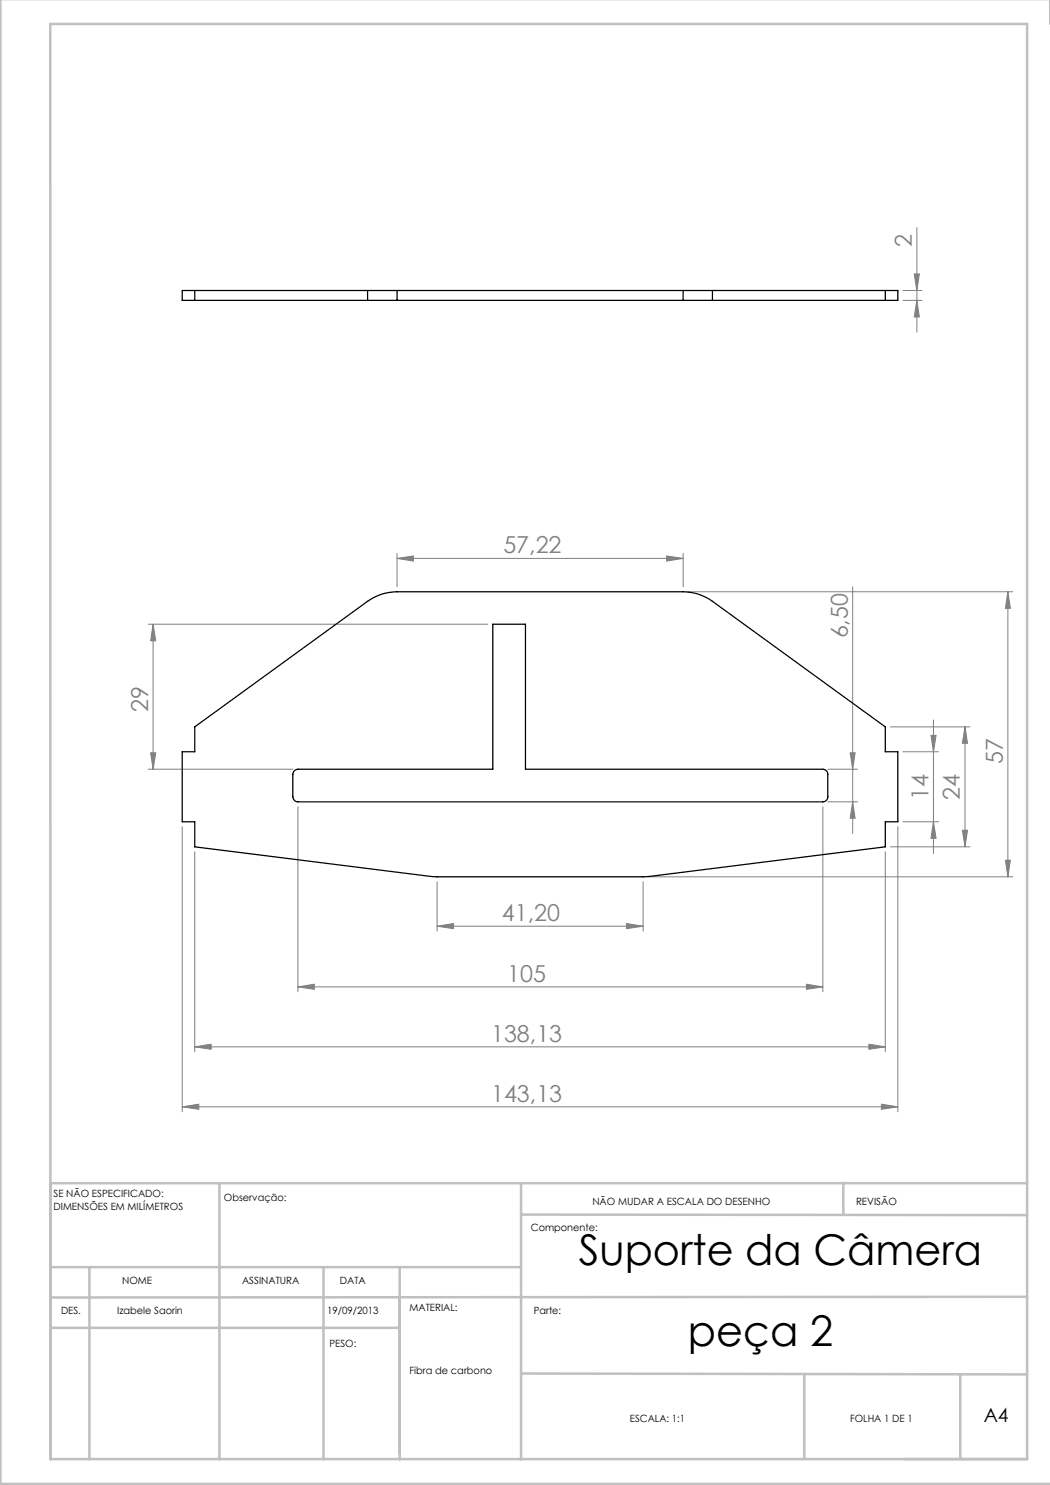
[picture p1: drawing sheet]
<svg xmlns="http://www.w3.org/2000/svg" width="210mm" height="297mm" viewBox="0 0 210 297" stroke-linecap="round" stroke-linejoin="round" font-family="sans-serif">
<g fill="none" stroke="#808080" stroke-width=".2">
<path d="M180.6 58.1h3.8M182.8 54.8h1.1l-.5 3.3zM183.4 45.5v20.9M180.6 60.1h3.8M183.4 60.1l.5 3.3h-1.1zM79.4 111.7l3.3-.5v1zM79.4 110.7v6.7M79.4 111.7h57.2M133.3 111.2l3.3 .5-3.3 .5zM136.6 110.7v6.7M137.6 118.4h65M170.5 117.4v49.3"/>
<path d="M201.6 118.4l.5 3.3h-1zM201.6 118.4v57M29.6 124.8h68M30.6 124.8v29M30.6 124.8l.6 3.4h-1.1zM29.6 153.8h29M30.1 150.6h1.1l-.6 3.2zM165.6 153.8h5.9M170 150.6h1l-.5 3.2zM178.1 145.4h15.9M180.6 150.4h7.1M186.2 147.1h1l-.5 3.3z"/>
<path d="M186.7 144v26.7M193 145.4l.5 3.3h-1zM193 145.4v24M36.4 165.3v57.1M38.9 170.4v40M59.6 161.4v37M87.4 176.4v9.8M128.6 176.4v9.8M129.6 175.4h73M164.6 161.4v37M165.6 160.4h5.9M170.5 160.4l.5 3.3h-1z"/>
<path d="M177.1 170.4v40M178.1 169.4h15.9M179.6 165.3v57.1M180.6 164.4h7.1M186.7 164.4l.5 3.3h-1zM192.5 166h1l-.5 3.4zM201.1 172h1l-.5 3.4zM59.6 197.4l3.3-.6v1.1zM59.6 197.4h105M87.4 185.2l3.3-.5v1zM87.4 185.2h41.2M125.3 184.7l3.3 .5-3.3 .5z"/>
<path d="M161.3 196.8l3.3 .6-3.3 .5zM38.9 209.4l3.3-.6v1.1zM38.9 209.4h138.2M173.8 208.8l3.3 .6-3.3 .5zM36.4 221.4l3.4-.6v1.1zM36.4 221.4h143.2M176.3 220.8l3.3 .6-3.3 .5z"/>
</g>
<g fill="none" stroke="#c0c0c0" stroke-width=".5">
<path d="M.1 -.1v296.9h210M210 0v4.8M10.1 4.8h195.3v287h-195.3zM43.9 236.6v55.3M104.2 236.6v55.3M168.7 236.6v6.3M205.4 236.6h-195.3v55.3M10.1 253.4h94.1M17.9 253.6v38.3M64.7 253.6v38.3M79.9 253.4v38.5M104.2 242.9l101.2 .1"/>
<path d="M205.4 259.4l-195.3 .1M10.1 265.6h69.8M104.2 274.7l101.2 .2M160.9 274.8v17M192.1 274.8v17"/>
</g>
<g fill="#808080">
<path d="M125.3 184.7l3.3 .5-3.3 .5zM87.4 185.2l3.3-.5v1z"/>
<path d="M36.4 221.4l3.4-.6v1.1zM176.3 220.8l3.3 .6-3.3 .5zM38.9 209.4l3.3-.6v1.1zM173.8 208.8l3.3 .6-3.3 .5z"/>
<path d="M161.3 196.8l3.3 .6-3.3 .5zM59.6 197.4l3.3-.6v1.1z"/>
<path d="M192.5 166h1l-.5 3.4zM193 145.4l.5 3.3h-1zM186.7 164.4l.5 3.3h-1zM186.2 147.1h1l-.5 3.3z"/>
<path d="M30.1 150.6h1.1l-.6 3.2zM30.6 124.8l.6 3.4h-1.1z"/>
<path d="M182.8 54.8h1.1l-.5 3.3zM183.4 60.1l.5 3.3h-1.1zM170 150.6h1l-.5 3.2zM170.5 160.4l.5 3.3h-1zM201.6 118.4l.5 3.3h-1zM201.1 172h1l-.5 3.4z"/>
<path d="M79.4 111.7l3.3-.5v1zM133.3 111.2l3.3 .5-3.3 .5z"/>
</g>
<g fill="none" stroke="#000" stroke-width=".25">
<path d="M38.9 58.1v2M73.5 58.1h5.9M73.5 58.1v2M73.5 58.1h-37.1v2h37.1M79.4 58.1v2M79.4 58.1h57.2M136.6 58.1h5.9M136.6 58.1v2M142.5 58.1h37.1v2h-37.1M142.5 58.1v2M177.1 58.1v2M73.5 60.1h5.9"/>
<path d="M79.4 60.1h57.2M136.6 60.1h5.9M38.9 145.4l34.6-25.1a10.1 10.1 0 0 1 5.9-1.9h57.2a10.1 10.1 0 0 1 5.9 1.9l34.6 25.1v5h2.5v14h-2.5v5l-48 6h-42.1l-48.1-6v-5h-2.5v-14h2.5zM58.7 154.3l.3-.3 .6-.2h39v-29h6.5v29h59.5a1.02 1.02 0 0 1 1 1.1v4.4a1.02 1.02 0 0 1-1 1.1h-105a1.09 1.09 0 0 1-1-1.1v-4.4z"/>
</g>
<g font-size="8.5">
<text x="115.8" y="253.1">Suporte da Câmera</text>
<text x="137.6" y="269.3">peça 2</text>
</g>
<g font-size="4.7" fill="#808080">
<text x="182.4" y="49.4" transform="rotate(-90 182.4 49.4)">2</text>
<text x="100.7" y="110.7">57,22</text>
<text x="169.5" y="127.7" transform="rotate(-90 169.5 127.7)">6,50</text>
<text x="29.6" y="142.4" transform="rotate(-90 29.6 142.4)">29</text>
<text x="200.6" y="152.8" transform="rotate(-90 200.6 152.8)">57</text>
<text x="185.7" y="159.9" transform="rotate(-90 185.7 159.9)">14</text>
<text x="192" y="159.9" transform="rotate(-90 192 159.9)">24</text>
<text x="100.4" y="184.2">41,20</text>
<text x="101.5" y="196.3">105</text>
<text x="98.2" y="208.3">138,13</text>
<text x="98.2" y="220.3">143,13</text>
</g>
<text font-size="3.9" x="196.8" y="284.5">A4</text>
<g font-size="2">
<text x="10.7" y="239.5">SE NÃO ESPECIFICADO:</text>
<text x="10.7" y="242">DIMENSÕES EM MILÍMETROS</text>
<text x="44.8" y="240.3">Observação:</text>
<text x="118.5" y="240.9">NÃO MUDAR A ESCALA DO DESENHO</text>
<text x="171.2" y="240.9">REVISÃO</text>
<text x="106.2" y="246.2">Componente:</text>
<text x="24.4" y="256.9">NOME</text>
<text x="48.4" y="256.9">ASSINATURA</text>
<text x="68" y="256.9">DATA</text>
<text x="12.2" y="262.7">DES.</text>
<text x="23.4" y="262.7">Izabele Saorin</text>
<text x="65.4" y="262.7">19/09/2013</text>
<text x="81.9" y="262.3">MATERIAL:</text>
<text x="106.7" y="262.7">Parte:</text>
<text x="65.9" y="269.3">PESO:</text>
<text x="81.9" y="274.8">Fibra de carbono</text>
<text x="126" y="284.5">ESCALA: 1:1</text>
<text x="170" y="284.5">FOLHA 1 DE 1</text>
</g>
</svg>
